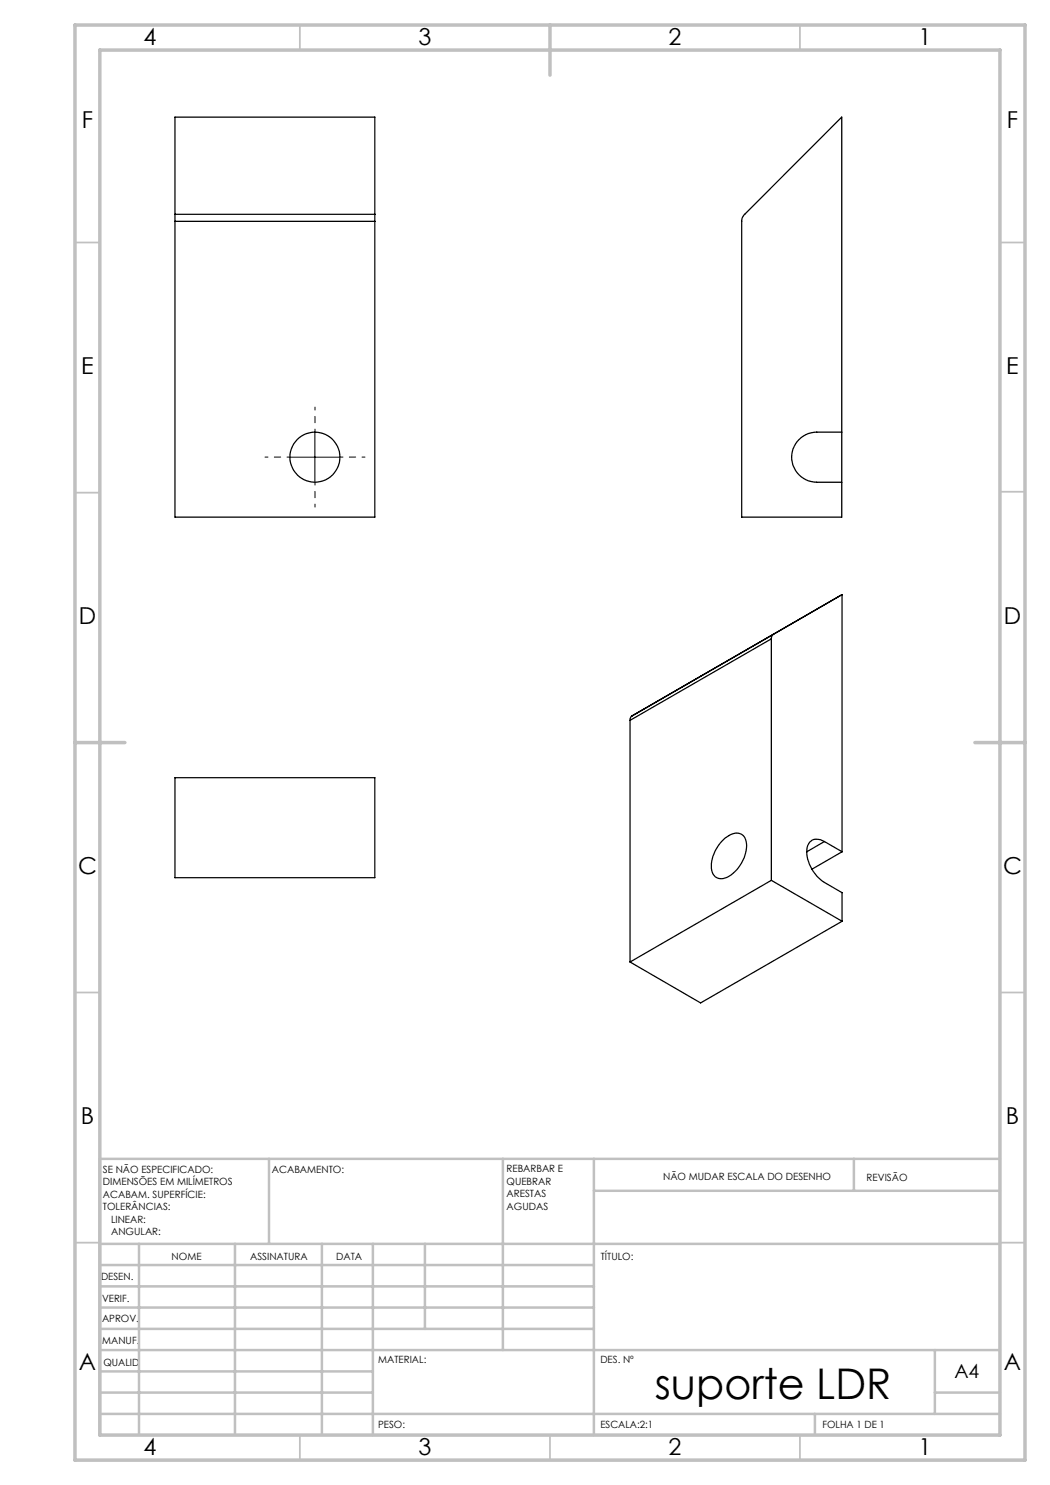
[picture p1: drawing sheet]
<svg xmlns="http://www.w3.org/2000/svg" width="210mm" height="297mm" viewBox="0 0 210 297" stroke-linecap="round" stroke-linejoin="round" font-family="sans-serif">
<path d="M58 91.4h-5M63 86.4v-5M63 96.4v5M68 91.4h5" fill="none" stroke="#000" stroke-width=".2" stroke-dasharray="15.2 1.3 1.3 1.3" stroke-dashoffset="14.6"/>
<path d="M58 91.4h10M63 86.4v10" fill="none" stroke="#000" stroke-width=".2"/>
<g fill="none" stroke="#c0c0c0" stroke-width=".35">
<path d="M60 5v5M160 5v5M15 48.5h5M200 48.5h5M15 98.5h5M200 98.4h5M15 198.5h5M200 198.5h5M15 248.5h5M200 248.5h5M60 287v5M110 287v5"/>
<path d="M160 287v5"/>
</g>
<g fill="none" stroke="#c0c0c0" stroke-width=".5">
<path d="M53.8 231.8v17M100.6 231.8v38.2M118.8 231.8v55.2M118.8 238.2h81.2M170.8 231.8v6.4M200 231.8h-180v55.2M20 248.8h180M20 257.3h98.8M20 253h98.8M27.8 248.8v38.2M47 248.8v38.2M64.4 248.8v38.2"/>
<path d="M74.6 248.8v38.2M85 248.8v17M20 265.8h98.8M20 261.5h98.8M20 278.5h54.6M20 274.3h54.6M20 270h180M187 278.5h13M187 270v12.8M20 282.8h180M163 282.8v4.2"/>
</g>
<path d="M15 5h190v287h-190zM20 10h180v277h-180zM110 5v10M15 148.5h10M195 148.5h10" fill="none" stroke="#c0c0c0" stroke-width=".7"/>
<g fill="none" stroke="#000" stroke-width=".25">
<path d="M35 42.9v1.4M35 42.9v-19.5h40v19.5M35 44.3v59.1h40v-59.1M35 44.3h40M35 42.9h40M75 42.9v1.4M168.3 86.4h-5a5 5 0 0 0-5 5 5 5 0 0 0 5 5h5M168.3 86.4v-63l-19.4 19.5a1.78 1.78 0 0 0-.6 1.4v59.1h20v-7M168.3 86.4v10M168.4 118.9v51.5M168.4 118.9l-13.7 8M168.4 118.9l-42 24.3"/>
<path d="M154.3 127.8l-28.3 16.3M154.3 127.8v48.3M154.7 126.9l-.3 .3-.1 .6M154.7 126.9l-28.3 16.3M35 155.5h40v20h-40zM126 144.1v48.3M126.4 143.2l-.2 .2-.2 .7M144.3 168.4a3.9 3.9 0 0 1 3.7-1.7 2.78 2.78 0 0 1 1.2 3.4 7.1 7.1 0 0 1-4.6 5.6 2.05 2.05 0 0 1-2.3-2.5 7.9 7.9 0 0 1 2-4.8zM154.3 176.1l-28.3 16.3M154.3 176.1l14.1 8.2M164.9 168.3a2.12 2.12 0 0 0-3.4 .8 7.2 7.2 0 0 0 3.4 7.4l3.5 2v5.8M164.9 168.3l3.5 2.1"/>
<path d="M164.9 168.3l-3.5 2.1M168.4 170.4l-6 3.4M168.4 184.3l-28.3 16.3-14.1-8.2"/>
<circle cx="63" cy="91.4" r="5"/>
</g>
<text font-size="8.5" x="131" y="279.7">suporte LDR</text>
<g font-size="4.7">
<text x="28.7" y="9">4</text>
<text x="83.7" y="9">3</text>
<text x="133.7" y="9">2</text>
<text x="183.7" y="9">1</text>
<text x="16.4" y="25.5">F</text>
<text x="201.4" y="25.5">F</text>
<text x="16.2" y="74.7">E</text>
<text x="201.2" y="74.8">E</text>
<text x="15.8" y="124.7">D</text>
<text x="200.8" y="124.7">D</text>
<text x="15.6" y="174.7">C</text>
<text x="200.6" y="174.8">C</text>
<text x="16.2" y="224.8">B</text>
<text x="201.2" y="224.8">B</text>
<text x="15.8" y="274">A</text>
<text x="200.8" y="274">A</text>
<text x="28.7" y="291">4</text>
<text x="83.7" y="291">3</text>
<text x="133.7" y="291">2</text>
<text x="183.7" y="291">1</text>
</g>
<text font-size="3.9" x="190.9" y="275.5">A4</text>
<g font-size="2">
<text x="20.6" y="234.6">SE NÃO ESPECIFICADO:</text>
<text x="20.6" y="237.1">DIMENSÕES EM MILÍMETROS</text>
<text x="20.6" y="239.6">ACABAM. SUPERFÍCIE:</text>
<text x="54.4" y="234.6">ACABAMENTO:</text>
<text x="101.3" y="234.5">REBARBAR E</text>
<text x="101.3" y="237">QUEBRAR</text>
<text x="101.3" y="239.5">ARESTAS</text>
<text x="132.6" y="236">NÃO MUDAR ESCALA DO DESENHO</text>
<text x="173.3" y="236.2">REVISÃO</text>
<text x="20.6" y="242.1">TOLERÂNCIAS:</text>
<text x="22.2" y="244.6">LINEAR:</text>
<text x="101.3" y="242">AGUDAS</text>
<text x="22.2" y="247.1">ANGULAR:</text>
<text x="34.3" y="252">NOME</text>
<text x="50" y="251.9">ASSINATURA</text>
<text x="67.2" y="251.9">DATA</text>
<text x="120.2" y="251.9">TÍTULO:</text>
<text x="20.2" y="256.1">DESEN.</text>
<text x="20.4" y="260.3">VERIF.</text>
<text x="20.4" y="264.4">APROV.</text>
<text x="20.5" y="268.8">MANUF.</text>
<text x="20.7" y="273.1">QUALID</text>
<text x="75.7" y="272.5">MATERIAL:</text>
<text x="120.1" y="272.5">DES. Nº</text>
<text x="75.6" y="285.5">PESO:</text>
<text x="120.1" y="285.6">ESCALA:2:1</text>
<text x="164.5" y="285.6">FOLHA 1 DE 1</text>
</g>
</svg>
